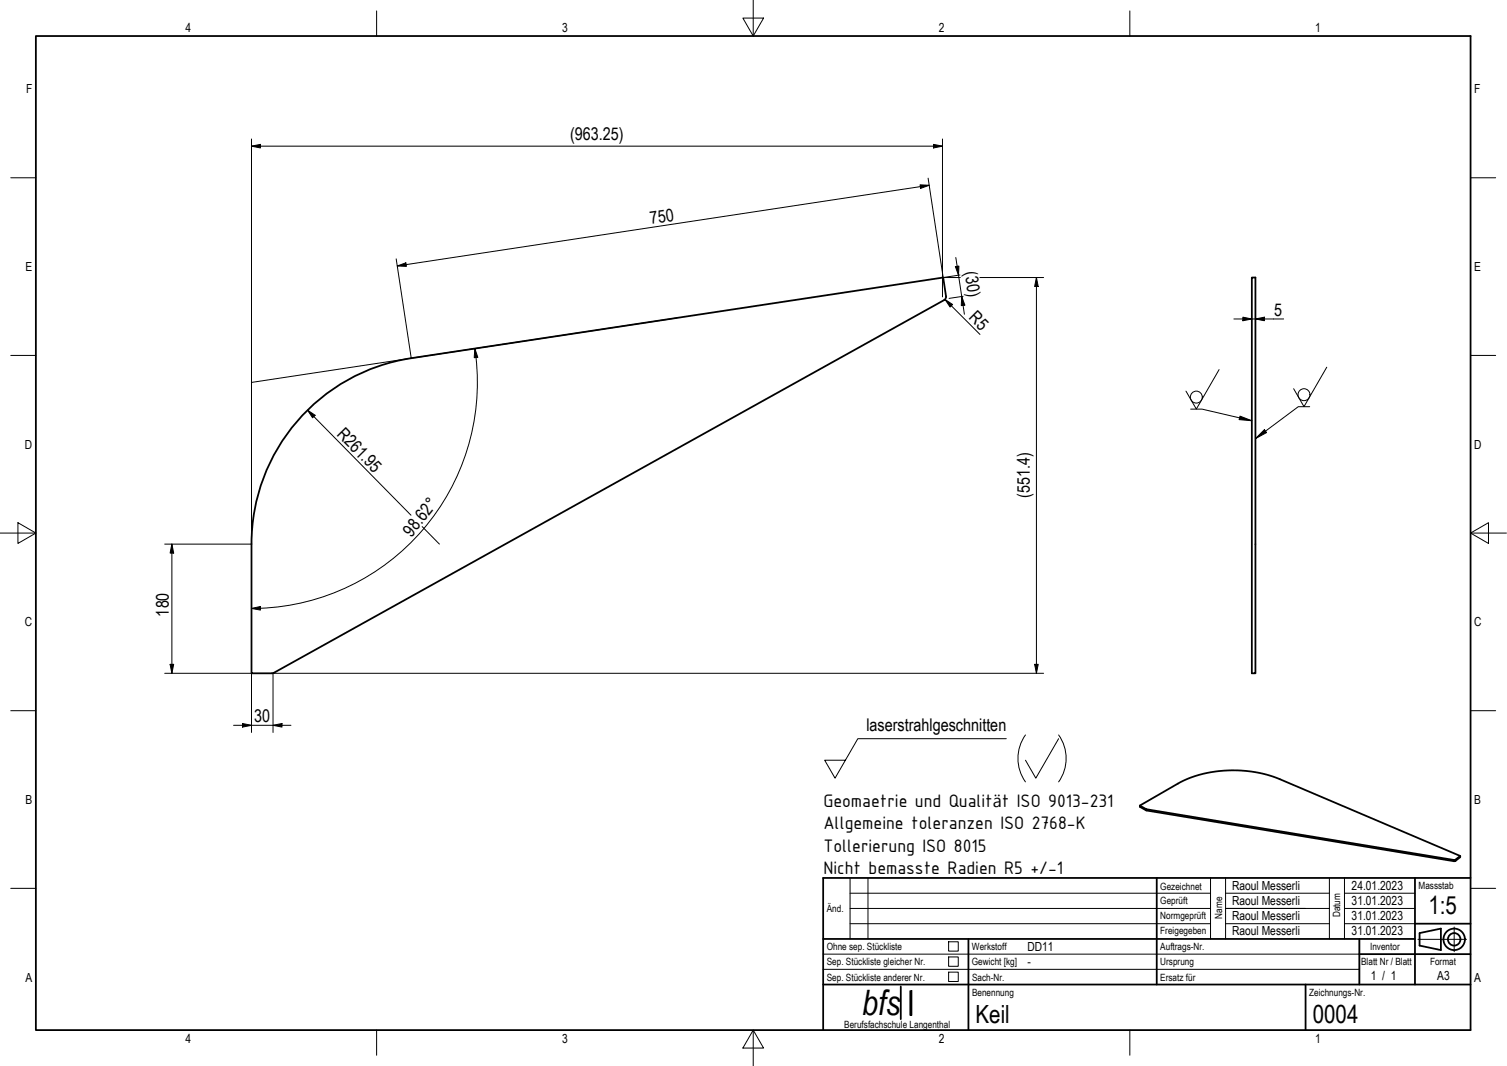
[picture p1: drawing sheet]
<svg xmlns="http://www.w3.org/2000/svg" width="420mm" height="297mm" viewBox="0 0 420 297" stroke-linecap="round" stroke-linejoin="round" font-family="sans-serif">
<!-- layer: Sichtbar -->
<path d="M349 77.3h1v110.3h-1zM84.8 115.2a52.3 52.3 0 0 1 29.9-15.4l148.3-22.5 .8 5.3-.1 .6-.4 .4-187.3 104h-5.9v-36a52.3 52.3 0 0 1 14.7-36.4zM317.8 224.5l1.9 1 85.7 14.1 .4-.1 1.3-1v.4l-1.3 1-.4 .1-85.7-14.2-1.9-1zM317.8 224.5l10.6-6.2a34.5 34.5 0 0 1 28.4-1.2l50.3 21.4" fill="none" stroke="#000" stroke-width=".5"/>
<!-- layer: Sichtbar schmal -->
<path d="M319.5 225.4v.4M319.7 225.5v.3M405.4 239.6v.4M405.8 239.5v.4" fill="none" stroke="#000" stroke-width=".35"/>
<!-- layer: Schraffur -->
<path d="M253.7 276.1h.5v6.8h-.5z" fill-rule="evenodd" fill="#000"/>
<!-- layer: Text-2.5 -->
<g fill="none" stroke="#000" stroke-width=".28">
<path d="M105 3v7M207.1 5h5.8l-2.9 5zM210 0v10M315 3v7M3 49.5h7M410 49.5h7M3 99h7M410 99h7M0 148.5h10M5 145.6l5 2.9-5 2.9zM410 148.5l5-2.9v5.8zM410 148.5h10"/>
<path d="M3 198h7M410 198h7M3 247.5h7M237 244.6v17M374.8 257.4h19.7M374.8 253.1h19.7M374.8 248.9h19.7M410 247.5h7M229.5 270.1h40.5M229.5 265.9h40.5M264.5 270.9h2.7v2.6h-2.7zM264.5 262.4h2.7v2.6h-2.7z"/>
<path d="M264.5 266.7h2.7v2.6h-2.7zM322.5 270.1h56.5M105 287v7M210 287l2.9 5h-5.8zM210 287v10M315 287v7"/>
</g>
<!-- layer: Text-5 -->
<g fill="none" stroke="#000" stroke-width=".5">
<path d="M10 10h400v277h-400zM322.5 244.6v29.7M394.5 244.6v29.7M394.5 257.4h15.5M410 244.6h-180.5v42.4M229.5 261.6h165M229.5 274.3h180.5M270 261.6v25.4M364 274.3v12.7M379 265.9h31M395.8 260l5.9-1.2v5.9l-5.9-1.2z"/>
<circle cx="405.4" cy="261.7" r="2.99"/>
<circle cx="405.4" cy="261.7" r="1.74"/>
</g>
<!-- layer: Skizziergeometrie -->
<g fill="none" stroke="#000" stroke-width=".28">
<path d="M237 257.4h100.5M237 253.1h100.5M237 248.9h100.5M337.5 244.6v17M341.7 257.4h28.9M341.7 253.1h28.9M341.7 248.9h28.9M341.7 244.6v17M370.6 244.6v17M374.8 244.6v17M253.7 276.1h.5v6.8h-.5zM270 265.9h109"/>
<path d="M379 261.6v12.7"/>
</g>
<path d="M251.1 274.9v9.1M379 261.6v12.7" fill="none" stroke="#000" stroke-width=".5"/>
<!-- layer: Text-5 -->
<path d="M242 244.6v17M405.4 258.3v6.9M270 270.1h52.5M395.3 261.7h13.6" fill="none" stroke="#000" stroke-width=".28"/>
<g fill="none" stroke="#000" stroke-width=".28">
<path d="M70.1 38.7v112.9h-24.2M262.8 38.7v44M70.1 40.7l2.5-.5v1zM70.1 40.7h192.7M256.5 51.5l2.6 .1-2.4 .9zM258.8 49.6l4.2 27.7M259.1 51.6l-148.3 22.5M260.3 40.2l2.5 .5-2.5 .5zM110.5 72.1l4.2 27.7M110.8 74.1l2.4-.9 .1 1zM263 77.3h4.7M266.4 74.3l1-.2-.2 2.6z"/>
<path d="M266.5 71.7l2.4 15.9M267.6 76.6l-4.6 .7M273.2 77.3h17.8M289 77.3l.5 2.5h-1zM289 77.3v110.3M132.4 97.1l.8 2.4-1 .2zM132.4 97.1a63 63 0 0 1-62.3 72.4M188.8 88.6l-118.7 18v63M263.5 83.4l2.1 1.5-.7 .7zM263.5 83.4l9.7 9.8M268.1 82.6l.9 2.4-1 .2zM268.5 82.6l-3.9 .5"/>
<path d="M344 88.9h13.9M346.5 88.4l2.5 .5-2.5 .5zM350 88.9l2.5-.5v1zM85.7 114.3l2.2 1.4-.8 .7zM85.7 114.3l28.9 29.3M47.9 151.6l.5 2.5h-1zM47.9 151.6v36M117.7 146.7l4.8 4.9M70.1 169.5l2.5-.5v1zM45.9 187.6h24.2v16.5M47.4 185.1h1l-.5 2.5zM75.9 187.6h215.1"/>
<path d="M76.1 187.6v16.5M288.5 185.1h1l-.5 2.5zM65.1 202.1h16M67.6 201.6l2.5 .5-2.5 .5zM76.1 202.1l2.5-.5v1z"/>
</g>
<g fill="#000">
<path d="M70.1 40.7l2.5-.5v1z" fill-rule="evenodd"/>
<path d="M256.5 51.5l2.6 .1-2.4 .9z" fill-rule="evenodd"/>
<path d="M260.3 40.2l2.5 .5-2.5 .5z" fill-rule="evenodd"/>
<path d="M110.8 74.1l2.4-.9 .1 1z" fill-rule="evenodd"/>
<path d="M266.4 74.3l1-.2-.2 2.6z" fill-rule="evenodd"/>
<path d="M289 77.3l.5 2.5h-1z" fill-rule="evenodd"/>
<path d="M132.4 97.1l.8 2.4-1 .2z" fill-rule="evenodd"/>
<path d="M263.5 83.4l2.1 1.5-.7 .7z" fill-rule="evenodd"/>
<path d="M268.1 82.6l.9 2.4-1 .2z" fill-rule="evenodd"/>
<path d="M346.5 88.4l2.5 .5-2.5 .5z" fill-rule="evenodd"/>
<path d="M350 88.9l2.5-.5v1z" fill-rule="evenodd"/>
<path d="M85.7 114.3l2.2 1.4-.8 .7z" fill-rule="evenodd"/>
<path d="M47.9 151.6l.5 2.5h-1z" fill-rule="evenodd"/>
<path d="M70.1 169.5l2.5-.5v1z" fill-rule="evenodd"/>
<path d="M47.4 185.1h1l-.5 2.5z" fill-rule="evenodd"/>
<path d="M288.5 185.1h1l-.5 2.5z" fill-rule="evenodd"/>
<path d="M67.6 201.6l2.5 .5-2.5 .5z" fill-rule="evenodd"/>
<path d="M76.1 202.1l2.5-.5v1z" fill-rule="evenodd"/>
</g>
<!-- layer: Symbol -->
<g fill="none" stroke="#000" stroke-width=".28">
<path d="M332 114h3.1l13.9 3.2M339.9 103l-6.4 11-2.8-5M345.7 116l3.3 1.2-3.5-.3zM365.1 113.3h-3.1l-12 8.9M369.9 102.3l-6.3 11-2.9-5M350 122.2l2.5-2.5 .6 .8zM280.6 205.8h-41.4l-6.4 11-2.9-5h5.8M285.9 204.8a11.3 11.3 0 0 0 0 13.1M295.1 205.8l-6.3 11-2.9-5M295.1 204.8a11.3 11.3 0 0 1 0 13.1"/>
<circle cx="333.5" cy="110.7" r="1.66"/>
<circle cx="363.6" cy="110" r="1.66"/>
</g>
<g fill="#000">
<path d="M345.7 116l3.3 1.2-3.5-.3z" fill-rule="evenodd"/>
<path d="M350 122.2l2.5-2.5 .6 .8z" fill-rule="evenodd"/>
</g>
<text font-size="9.8" x="240.4" y="282.8">bfs</text>
<g font-size="7">
<text x="398.3" y="254.6">1:5</text>
<text x="272" y="285">Keil</text>
<text x="366" y="285">0004</text>
</g>
<g font-size="5.4">
<text x="229.6" y="224.9">Geomaetrie und Qualit t ISO 9013-231</text>
<text x="229.6" y="231.1">Allgemeine toleranzen ISO 2768-K</text>
<text x="229.6" y="237.4">Tollerierung ISO 8015</text>
<text x="229.6" y="243.6">Nicht bemasste Radien R5 +/-1</text>
</g>
<g font-size="4.9">
<text x="159" y="38.9">(963.25)</text>
<text x="181.5" y="62.5" transform="rotate(-9 181.5 62.5)">750</text>
<text x="269" y="75.9" transform="rotate(82 269 75.9)">(30)</text>
<text x="269.9" y="88.7" transform="rotate(45 269.9 88.7)">R5</text>
<text x="355.2" y="88">5</text>
<text x="93.7" y="121.1" transform="rotate(45 93.7 121.1)">R261.95</text>
<text x="287.1" y="138.8" transform="rotate(-90 287.1 138.8)">(551.4)</text>
<text x="114.7" y="149.8" transform="rotate(-51 114.7 149.8)">98.62°</text>
<text x="47.1" y="171.8" transform="rotate(-90 47.1 171.8)">180</text>
<text x="70.9" y="201.2">30</text>
<text x="241.6" y="203.7">laserstrahlgeschnitten</text>
</g>
<text font-size="4.6" x="276.8" y="224.9">ä</text>
<g font-size="3.5">
<text x="51.7" y="9">4</text>
<text x="156.7" y="9">3</text>
<text x="261.7" y="9">2</text>
<text x="366.7" y="9">1</text>
<text x="7.2" y="26">F</text>
<text x="411" y="26">F</text>
<text x="7.1" y="75.5">E</text>
<text x="411" y="75.5">E</text>
<text x="6.9" y="125">D</text>
<text x="411" y="125">D</text>
<text x="6.9" y="174.6">C</text>
<text x="411" y="174.6">C</text>
<text x="7.1" y="224">B</text>
<text x="411" y="224">B</text>
<text x="343.5" y="247.9">Raoul Messerli</text>
<text x="376.8" y="247.9">24.01.2023</text>
<text x="343.5" y="252.1">Raoul Messerli</text>
<text x="343.5" y="256.4">Raoul Messerli</text>
<text x="376.8" y="252.1">31.01.2023</text>
<text x="376.8" y="256.4">31.01.2023</text>
<text x="343.5" y="260.6">Raoul Messerli</text>
<text x="376.8" y="260.6">31.01.2023</text>
<text x="286.4" y="264.9">DD11</text>
<text x="286.5" y="269.1">-</text>
<text x="7.1" y="273.5">A</text>
<text x="382.2" y="273.1">1 / 1</text>
<text x="400.7" y="273.2">A3</text>
<text x="411" y="273.5">A</text>
<text x="51.7" y="290.5">4</text>
<text x="156.7" y="290.5">3</text>
<text x="261.7" y="290.5">2</text>
<text x="366.7" y="290.5">1</text>
</g>
<g font-size="2.8">
<text x="323.5" y="247.9">Gezeichnet</text>
<text x="323.5" y="251.9">Geprüft</text>
<text x="395.5" y="247.7">Massstab</text>
<text x="230.5" y="254.1">Änd.</text>
<text x="323.5" y="256.1">Normgeprüft</text>
<text x="340.8" y="256" transform="rotate(-90 340.8 256)">Name</text>
<text x="373.6" y="255.6" transform="rotate(-90 373.6 255.6)">Datum</text>
<text x="323.5" y="260.3">Freigegeben</text>
<text x="230.5" y="269">Sep. Stückliste gleicher Nr.</text>
<text x="230.5" y="264.8">Ohne sep. Stückliste</text>
<text x="271" y="268.9">Gewicht [kg]</text>
<text x="271" y="264.7">Werkstoff</text>
<text x="323.5" y="268.8">Ursprung</text>
<text x="323.5" y="264.6">Auftrags-Nr.</text>
<text x="379.5" y="269">Blatt Nr / Blatt</text>
<text x="382" y="264.7">Inventor</text>
<text x="398.7" y="269">Format</text>
<text x="230.5" y="273.2">Sep. Stückliste anderer Nr.</text>
<text x="271" y="273.3">Sach-Nr.</text>
<text x="323.5" y="273.3">Ersatz für</text>
<text x="271" y="277.4">Benennung</text>
<text x="365" y="277.4">Zeichnungs-Nr.</text>
<text x="235.4" y="286.4">Berufsfachschule Langenthal</text>
</g>
</svg>
